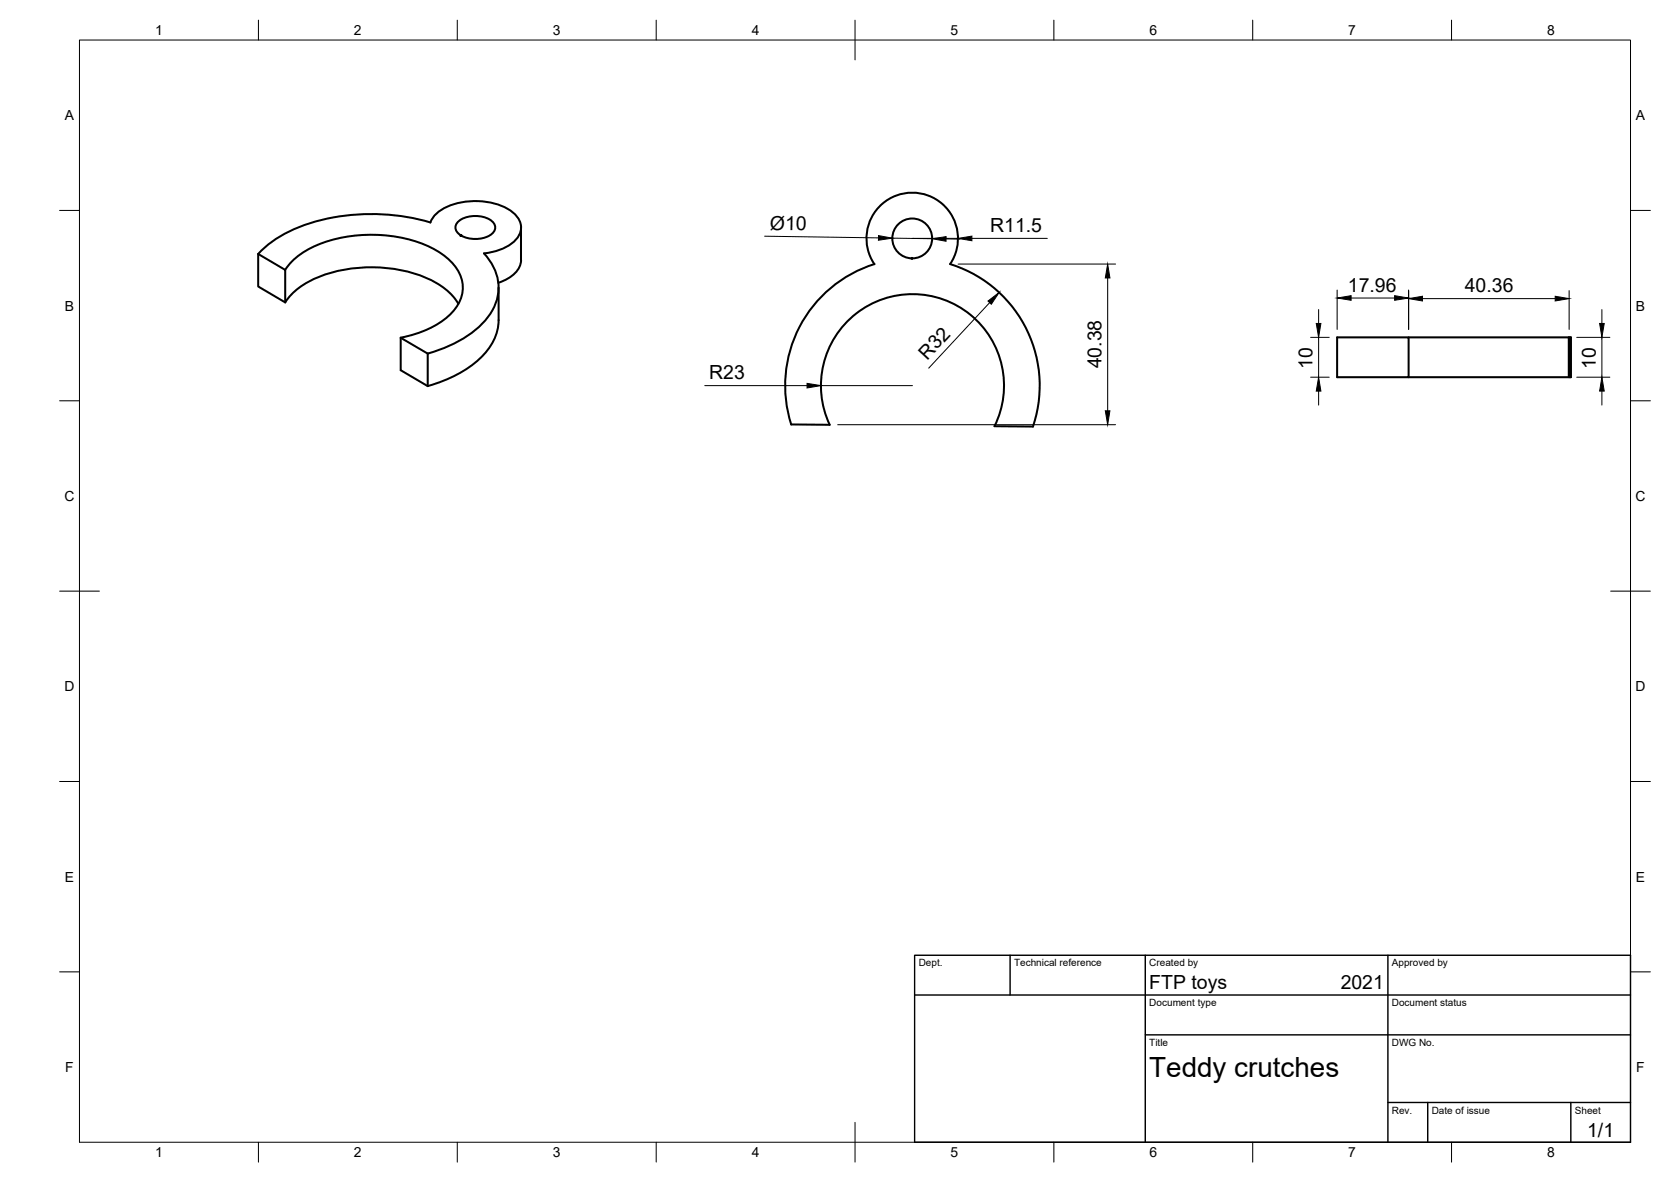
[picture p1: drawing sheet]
<svg xmlns="http://www.w3.org/2000/svg" width="420mm" height="297mm" viewBox="0 0 420 297" stroke-linecap="round" stroke-linejoin="round" font-family="sans-serif">
<!-- layer: Visible -->
<g fill="#000" stroke="#000" stroke-width=".25">
<circle cx="115.9" cy="59.2" r=".24"/>
<circle cx="229.3" cy="64.9" r=".24"/>
</g>
<g fill="none" stroke="#000" stroke-width=".51">
<path d="M108.2 55.9a51.7 51.7 0 0 0-35.4 2.2l-2.6 1.5-2.4 1.5-2.9 2.7M108.2 55.9a8.9 8.9 0 0 1 6.6-4.8 16.7 16.7 0 0 1 14.5 2.6 4.5 4.5 0 0 1-.7 7.5 14.4 14.4 0 0 1-6.9 2.5 11.9 11.9 0 0 1 0 17.2 30 30 0 0 1-14.2 8M115.4 55.6a7.4 7.4 0 0 1 8.3 0 2.07 2.07 0 0 1-.7 3.6 7 7 0 0 1-8.1-1 1.89 1.89 0 0 1 .5-2.6zM131 57.2v8.1M220.8 52.2a11.5 11.5 0 0 1 15.7-1.3 11.5 11.5 0 0 1 2.4 15.5 32 32 0 0 1 20.8 40.8l-9.6-.1a23 23 0 0 0-20.5-33.2 23 23 0 0 0-21 32.9l-9.7-.1a32 32 0 0 1 21-40.3 11.5 11.5 0 0 1 .9-14.2zM64.9 63.8v8.2l6.8 4M64.9 63.8l6.8 4v8.2M71.7 76a19.7 19.7 0 0 1 11.6-7.5 36.3 36.3 0 0 1 26.4 2.6 14.6 14.6 0 0 1 5.6 5.3M71.7 67.8a20.6 20.6 0 0 1 13-7.8 36 36 0 0 1 25.1 3 11.8 11.8 0 0 1 6.6 9.1 10.3 10.3 0 0 1-4.8 8.3 26.2 26.2 0 0 1-10.8 4.5M125.4 72.3v8.2a13.9 13.9 0 0 1-6.1 10.8 33.1 33.1 0 0 1-11.8 5.7M131 65.3a6 6 0 0 1-3.7 4.9l-2 .9M100.8 84.9v8.1l6.7 4"/>
<path d="M100.8 84.9l6.7 4M107.5 88.9v8.1M336.2 84.8h18v10h-18zM354.2 84.8h40.3v10M394.5 84.8h.1M394.5 94.8v-10h.4v10M394.9 84.8l.1 10h-40.8"/>
<circle cx="229.4" cy="59.9" r="5"/>
</g>
<!-- layer: Border -->
<g fill="none" stroke="#000" stroke-width=".25">
<path d="M20 10.1h390v276.9h-390zM65 5.1v5M115 5.1v5M165 5.1v5M215 5.1v10M265 5.1v5M315 5.1v5M365 5.1v5M15 52.9h5M410 52.9h5M15 100.7h5M410 100.7h5"/>
<path d="M15 148.6h10M405 148.6h10M15 196.4h5M410 196.4h5M15 244.2h5M410 244.2h5M65 287v5M115 287v5M165 287v5M215 282.1v9.9M265 287v5M315 287v5"/>
<path d="M365 287v5"/>
</g>
<!-- layer: TitleBlock -->
<path d="M230 240.1h180v46.9h-180zM230 250h180M254 240.1v9.9M288 240.1v46.9M349 240.1v46.9M288 260.1h122M349 277.1h61M359 277.1v9.9M395 277.1v9.9" fill="none" stroke="#000" stroke-width=".36"/>
<!-- layer: Dimensions -->
<g fill="none" stroke="#000" stroke-width=".25">
<path d="M192.3 59.4l28.6 .4M224.4 59.8l10 .2M229.4 59.9h11.5M244.4 59.9h18.9M237.9 60l3.5 .1M240.9 66.4h39.6M248.8 76.1l-15.3 16.4M278.5 69.9v33.3M331.6 77.8v3.5M336.2 72.9v9.9M339.7 74.9h11M354.2 72.9v9.9"/>
<path d="M357.7 75h33.3M394.5 73v9.8M402.8 77.8v3.5M177.2 96.9h25.7M206.4 96.9h23M329.5 84.8h4.7M329.5 94.8h4.7M331.6 84.8v10M331.6 98.3v3.5M396.5 84.8h8.3M396.5 94.8h8.3M402.8 84.8v10"/>
<path d="M402.8 98.3v3.5M210.6 106.7h69.9"/>
</g>
<g fill="#000" stroke="#000" stroke-width=".25">
<path d="M220.9 59.2l3.5 .6-3.5 .6zM234.4 60l3.5-.5v1.1zM240.9 59.9l3.5-.6v1.2zM248.4 75.7l2.8-2.2-1.9 3zM278.5 66.4l.6 3.5h-1.2zM336.2 74.9l3.5-.6v1.2zM350.7 74.3l3.5 .6-3.5 .6zM354.2 75l3.5-.5v1.1zM391 74.5l3.5 .5-3.5 .6zM202.9 96.3l3.5 .6-3.5 .6zM331 81.3h1.1l-.5 3.5zM331.6 94.8l.5 3.5h-1.1z"/>
<path d="M402.2 81.3h1.2l-.6 3.5zM402.8 94.8l.6 3.5h-1.2zM277.9 103.2h1.2l-.6 3.5z"/>
</g>
<text font-size="7" x="289" y="270.6">Teddy crutches</text>
<g font-size="4.9">
<text x="193.6" y="57.7" transform="rotate(1 193.6 57.7)">Ø10</text>
<text x="249" y="58.4">R11.5</text>
<text x="338.9" y="73.3">17.96</text>
<text x="368.3" y="73.5">40.36</text>
<text x="178.3" y="95.4">R23</text>
<text x="233.1" y="90.6" transform="rotate(-47 233.1 90.6)">R32</text>
<text x="276.9" y="92.6" transform="rotate(-90 276.9 92.6)">40.38</text>
<text x="330" y="92.7" transform="rotate(-90 330 92.7)">10</text>
<text x="401.2" y="92.7" transform="rotate(-90 401.2 92.7)">10</text>
<text x="289" y="248.5">FTP toys</text>
<text x="337.1" y="248.5">2021</text>
<text x="399.1" y="285.7">1/1</text>
</g>
<g font-size="3.5">
<text x="39" y="8.8">1</text>
<text x="89" y="8.8">2</text>
<text x="139" y="8.8">3</text>
<text x="189" y="8.8">4</text>
<text x="239" y="8.8">5</text>
<text x="289" y="8.8">6</text>
<text x="339" y="8.8">7</text>
<text x="389" y="8.8">8</text>
<text x="16.3" y="30.2">A</text>
<text x="411.3" y="30.2">A</text>
<text x="16.3" y="78">B</text>
<text x="411.3" y="78">B</text>
<text x="16.2" y="125.9">C</text>
<text x="411.2" y="125.9">C</text>
<text x="16.2" y="173.7">D</text>
<text x="411.2" y="173.7">D</text>
<text x="16.3" y="221.6">E</text>
<text x="411.3" y="221.6">E</text>
<text x="16.4" y="269.4">F</text>
<text x="411.4" y="269.4">F</text>
<text x="39" y="290.8">1</text>
<text x="89" y="290.8">2</text>
<text x="139" y="290.8">3</text>
<text x="189" y="290.8">4</text>
<text x="239" y="290.8">5</text>
<text x="289" y="290.8">6</text>
<text x="339" y="290.8">7</text>
<text x="389" y="290.8">8</text>
</g>
<g font-size="2.5">
<text x="231" y="242.9">Dept.</text>
<text x="255" y="242.9">Technical reference</text>
<text x="289" y="242.9">Created by</text>
<text x="350" y="242.9">Approved by</text>
<text x="289" y="252.8">Document type</text>
<text x="350" y="252.8">Document status</text>
<text x="289" y="262.9">Title</text>
<text x="350" y="262.9">DWG No.</text>
<text x="350" y="279.9">Rev.</text>
<text x="360" y="279.9">Date of issue</text>
<text x="396" y="279.9">Sheet</text>
</g>
</svg>
